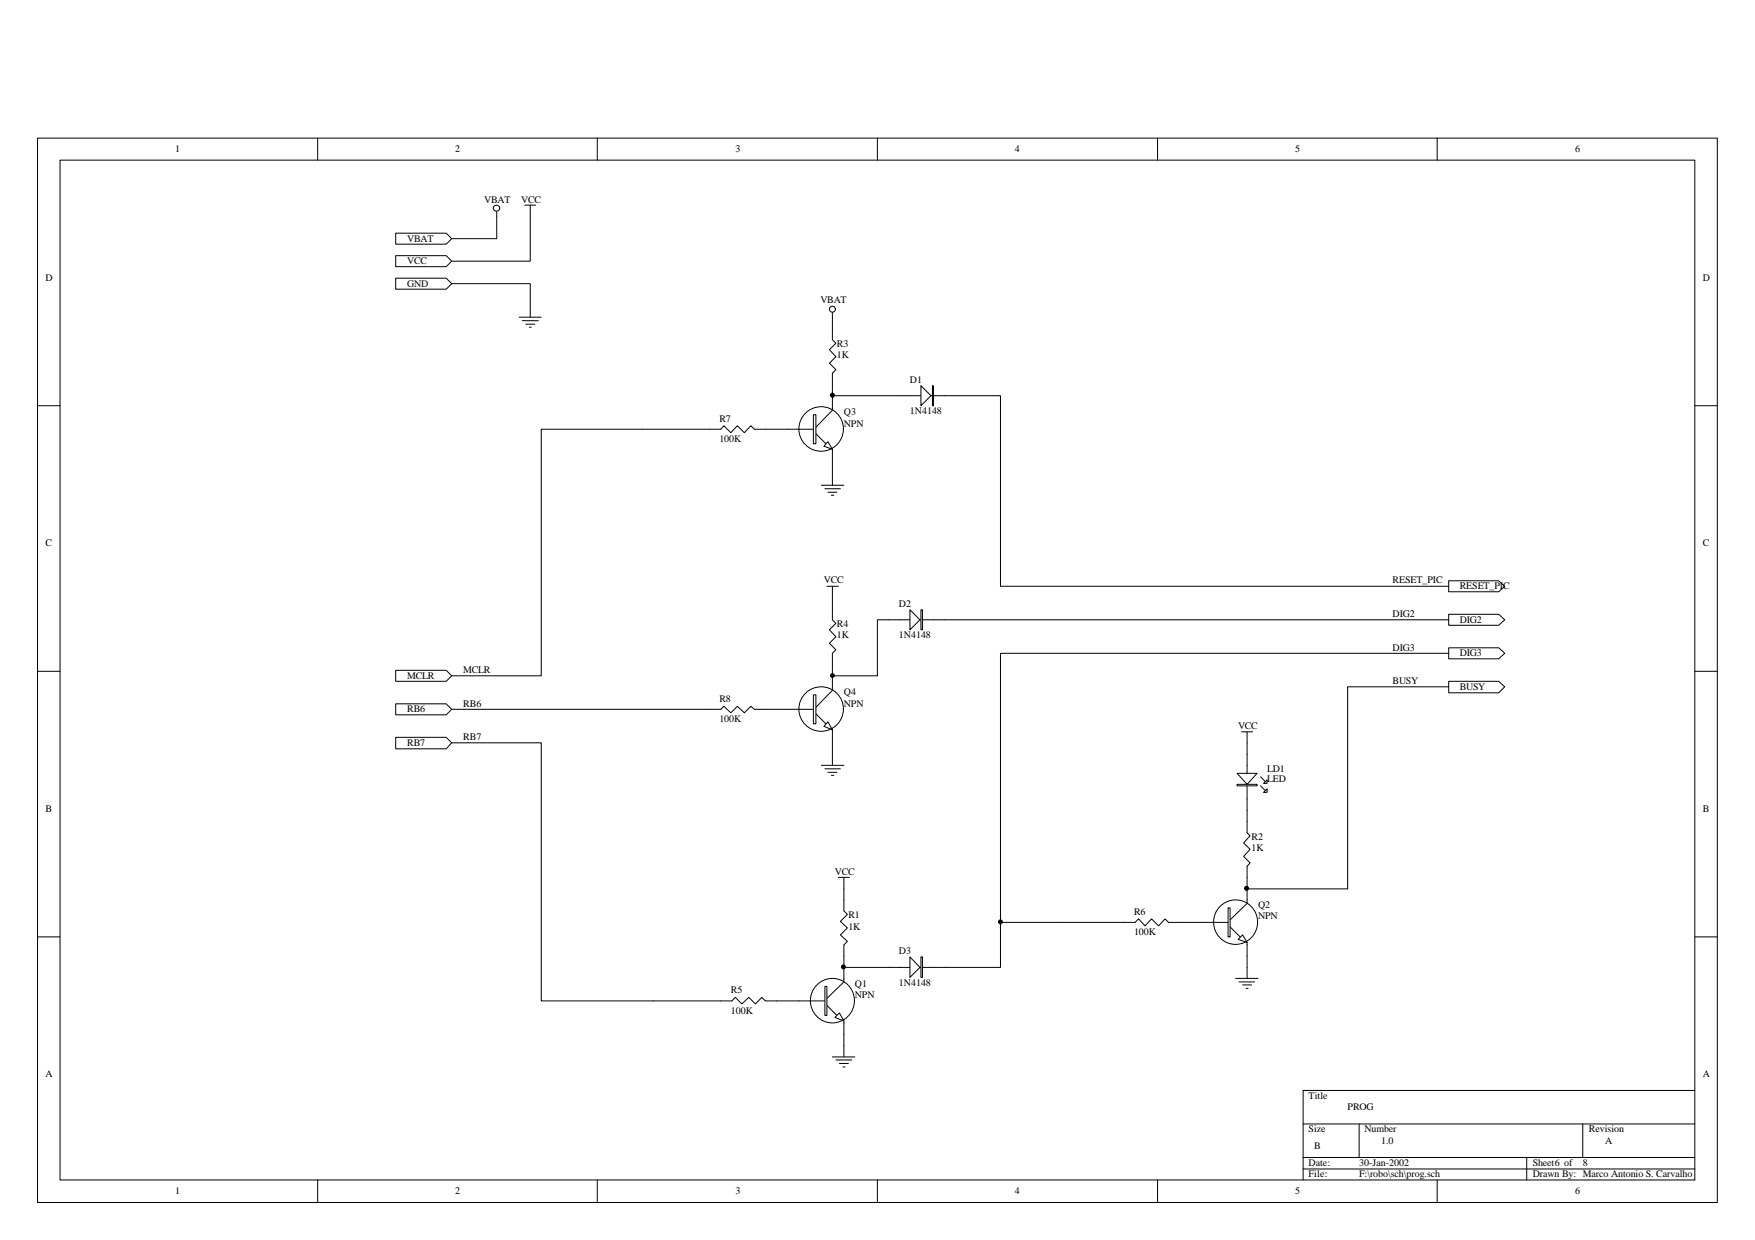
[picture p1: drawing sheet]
<svg xmlns="http://www.w3.org/2000/svg" width="297mm" height="210mm" viewBox="0 0 297 210" stroke-linecap="round" stroke-linejoin="round" font-family="sans-serif">
<g fill="none" stroke="#000" stroke-width=".17">
<path d="M6.3 23.4h284.4v180.2h-284.4zM10.2 27.1h276.7v172.6h-276.7zM53.8 23.4v3.7M101.1 23.4v3.7M148.5 23.4v3.7M195.9 23.4v3.7M243.2 23.4v3.7M6.3 68.7h3.9M286.9 68.7h3.8M6.3 113.6h3.9M286.9 113.6h3.8M6.3 158.6h3.9"/>
<path d="M286.9 158.6h3.8M53.8 199.7v3.9M101.1 199.7v3.9M148.5 199.7v3.9M195.9 199.7v3.9M220.6 190.3h66.3M220.6 195.9h66.3M220.6 197.9h66.3M230 190.3v5.6M243.2 199.7v3.9M258.4 195.9v3.8M267.9 190.3v5.6"/>
<path d="M286.9 184.6h-66.3v15.1"/>
</g>
<g fill="#fff" stroke="#000" stroke-width=".17">
<path d="M245.2 104h8.5l1 .9-1 .9h-8.5z" fill-rule="evenodd"/>
<path d="M245.2 109.7h8.5l1 .9-1 .9h-8.5z" fill-rule="evenodd"/>
<path d="M245.2 98.3h8.5l1 .9-1 1h-8.5z" fill-rule="evenodd"/>
<path d="M67 39.5h8.5l1 .9-1 .9h-8.5z" fill-rule="evenodd"/>
<path d="M67 43.3h8.5l1 .9-1 .9h-8.5z" fill-rule="evenodd"/>
<path d="M67 47.1h8.5l1 .9-1 1h-8.5z" fill-rule="evenodd"/>
<path d="M245.2 115.3h8.5l1 1-1 1h-8.5z" fill-rule="evenodd"/>
<path d="M67 124.8h8.5l1 .9-1 1.1h-8.5z" fill-rule="evenodd"/>
<path d="M67 119.1h8.5l1 1-1 .9h-8.5z" fill-rule="evenodd"/>
<path d="M67 113.5h8.5l1 .9-1 .9h-8.5z" fill-rule="evenodd"/>
</g>
<g fill="none" stroke="#000" stroke-width=".17">
<path d="M84.1 35.8v4.6h-7.6M88.8 34.7h1.9M89.7 34.7v9.5h-13.2M76.5 48h13.2v5.7M87.9 53.7h3.7M88.4 54.3h2.7M89 54.9h1.5M89.6 55.4h.3M135.2 169.4h4.8M140 170.2l1.6 1.7M142.8 163.8v2.4l-2.8 2.8M142.8 172.8v2.3"/>
<circle cx="84.1" cy="35.2" r=".53"/>
</g>
<path d="M139.6 167h.4v4.9h-.4z" fill="#fff" stroke="#000" stroke-width=".17"/>
<path d="M141.3 172.2l.8-.7 .7 1.3z" fill-rule="evenodd" fill="#fff" stroke="#000" stroke-width=".17"/>
<g fill="none" stroke="#000" stroke-width=".17">
<path d="M141.9 148.5h1.9M142.8 148.5v5.7l.6 .6-1.2 1.2 1.2 1.1-1.2 1.2 1.2 1.1-.6 .5v3.9M203.5 156.1h4.7M208.2 156.9l1.7 1.7M211.1 150.5v2.4l-2.9 2.8M211.1 159.5v2.3M110.6 169.4h13.3l.6-.6 1.1 1.1 1.1-1.1 1.1 1.1 1.1-1.1 .6 .6h5.7M140.9 178.9h3.8M141.5 179.4h2.7M142.8 175.1v3.8M144.6 169.3a3.7 3.7 0 0 0-5.4-3.2 3.7 3.7 0 0 0-.6 6.3 3.7 3.7 0 0 0 5.9-2.3l.1-.7M142.1 180h1.5"/>
<path d="M142.7 180.6h.3"/>
</g>
<path d="M207.9 153.7h.3v4.9h-.3z" fill="#fff" stroke="#000" stroke-width=".17"/>
<path d="M210.3 158.3l.8 1.2-1.6-.5z" fill-rule="evenodd" fill="#fff" stroke="#000" stroke-width=".17"/>
<g fill="none" stroke="#000" stroke-width=".17">
<path d="M133.3 72.7h4.8M138.1 73.4l1.7 1.7M140.9 67v2.4l-2.8 2.9M140.9 76v2.3M210.1 123.9h1.9M211.1 137.2v3.8l.5 .5-1.1 1.2 1.1 1.1-1.1 1.2 1.1 1.1-.5 .6v3.8h17M211.1 123.9v1.8M178.8 156.1h13.3l.6-.6 1.1 1.2 1.1-1.2 1.2 1.2 1.1-1.2 .6 .6h5.7M212.9 156.1a3.7 3.7 0 0 0-5.4-3.3 3.7 3.7 0 0 0-.6 6.3 3.7 3.7 0 0 0 5.9-2.2l.1-.8M209.1 165.6h3.8M209.7 166.2h2.6M210.3 166.7h1.5"/>
<path d="M210.9 167.3h.3M211.1 161.8v3.8"/>
</g>
<path d="M137.7 70.2h.4v4.9h-.4z" fill="#fff" stroke="#000" stroke-width=".17"/>
<path d="M140.1 74.8l.8 1.2-1.5-.5z" fill-rule="evenodd" fill="#fff" stroke="#000" stroke-width=".17"/>
<g fill="none" stroke="#000" stroke-width=".17">
<path d="M140.9 52.9v4.6l.6 .6-1.1 1.1 1.1 1.2-1.1 1.1 1.1 1.1-.6 .6v3.8h11.4M108.7 72.7h13.3l.5-.6 1.2 1.2 1.1-1.2 1.2 1.2 1.1-1.2 .6 .6h5.6M140.9 78.3v3.8M142.7 72.6a3.8 3.8 0 0 0-5.4-3.4 3.8 3.8 0 0 0-.6 6.4 3.8 3.8 0 0 0 6-2.2v-.8M139 82.1h3.8M139.6 82.7h2.6M140.1 83.3h1.5M140.7 83.8h.4M140.9 114.4v2.5l-2.8 2.8M133.3 120.1h4.8M138.1 120.8l1.7 1.7M140.9 123.5v2.2"/>
<circle cx="140.9" cy="52.3" r=".51"/>
</g>
<path d="M137.7 117.6h.4v4.9h-.4z" fill="#fff" stroke="#000" stroke-width=".17"/>
<path d="M140.1 122.2l.8 1.3-1.5-.5z" fill-rule="evenodd" fill="#fff" stroke="#000" stroke-width=".17"/>
<g fill="none" stroke="#000" stroke-width=".17">
<path d="M108.7 72.7h-17.1v41.7h-15.1M161.8 67h7.5v32.2h75.9M140 99.2h1.9M140.9 99.2v5.7l.6 .6-1.1 1.1 1.1 1.2-1.1 1.1 1.1 1.1-.6 .6v3.8h7.6v-9.5h1.9M142.7 120a3.8 3.8 0 0 0-5.4-3.3 3.8 3.8 0 0 0-.6 6.3 3.8 3.8 0 0 0 6-2.2v-.8M245.2 116.3h-17.1v34.2M245.2 110.6h-75.9v45.5M76.5 120.1h45.5l.5-.5 1.2 1.1 1.1-1.1 1.2 1.1 1.1-1.1 .6 .5h5.6M76.5 125.7h15.1v43.7h19M139 129.6h3.8M139.6 130.1h2.6M140.1 130.7h1.5"/>
<path d="M140.7 131.2h.4M140.9 125.7v3.9M211.1 127.7v9.5M213.4 133l.7 .8M213.4 131.5l.7 .8M178.8 156.1h-9.5v7.7h-9.4"/>
</g>
<g fill="#000" stroke="#000" stroke-width=".17">
<circle cx="169.3" cy="156.1" r=".34"/>
<circle cx="211" cy="150.4" r=".34"/>
</g>
<g fill="#fff" stroke="#000" stroke-width=".17">
<path d="M209.4 130.9h3.4l-1.7 1.9z" fill-rule="evenodd"/>
<path d="M214.5 133.5v.6h-.6z" fill-rule="evenodd"/>
<path d="M214.5 132v.6h-.6z" fill-rule="evenodd"/>
</g>
<path d="M209.4 132.8h3.4v.2h-3.4z" fill="#fff" stroke="#000" stroke-width=".17"/>
<path d="M152.3 67h9.5M211.1 125.7v2" fill="none" stroke="#000" stroke-width=".17"/>
<circle cx="140.9" cy="66.9" r=".34" fill="#000" stroke="#000" stroke-width=".17"/>
<path d="M157.8 65.3h.2v3.4h-.2z" fill="#fff" stroke="#000" stroke-width=".17"/>
<path d="M155.9 65.3l1.7 1.7-1.7 1.7z" fill-rule="evenodd" fill="#fff" stroke="#000" stroke-width=".17"/>
<circle cx="140.9" cy="114.4" r=".32" fill="#000" stroke="#000" stroke-width=".17"/>
<path d="M150.4 104.9h9.5" fill="none" stroke="#000" stroke-width=".17"/>
<path d="M155.9 103.2h.2v3.4h-.2z" fill="#fff" stroke="#000" stroke-width=".17"/>
<path d="M154 103.2l1.7 1.7-1.7 1.7z" fill-rule="evenodd" fill="#fff" stroke="#000" stroke-width=".17"/>
<path d="M159.9 104.9h85.3M150.4 163.8h9.5" fill="none" stroke="#000" stroke-width=".17"/>
<path d="M155.9 162h.2v3.5h-.2z" fill="#fff" stroke="#000" stroke-width=".17"/>
<path d="M154 162l1.7 1.8-1.7 1.7z" fill-rule="evenodd" fill="#fff" stroke="#000" stroke-width=".17"/>
<path d="M142.8 163.8h7.6" fill="none" stroke="#000" stroke-width=".17"/>
<circle cx="142.7" cy="163.7" r=".34" fill="#000" stroke="#000" stroke-width=".17"/>
<g font-size="1.7">
<text x="29.6" y="25.8">1</text>
<text x="77" y="25.8">2</text>
<text x="124.5" y="25.8">3</text>
<text x="171.8" y="25.8">4</text>
<text x="219.2" y="25.8">5</text>
<text x="266.6" y="25.8">6</text>
<text x="82" y="34.3">VBAT</text>
<text x="88.2" y="34.3">VCC</text>
<text x="68.9" y="40.9">VBAT</text>
<text x="7.7" y="47.5">D</text>
<text x="68.9" y="44.7">VCC</text>
<text x="288.2" y="47.5">D</text>
<text x="68.9" y="48.5">GND</text>
<text x="138.9" y="51.3">VBAT</text>
<text x="141.6" y="58.8">R3</text>
<text x="141.6" y="60.6">1K</text>
<text x="154" y="64.8">D1</text>
<text x="121.8" y="71.5">R7</text>
<text x="142.8" y="70.3">Q3</text>
<text x="154" y="70.1">1N4148</text>
<text x="121.8" y="74.9">100K</text>
<text x="142.8" y="72.2">NPN</text>
<text x="7.7" y="92.5">C</text>
<text x="288.2" y="92.5">C</text>
<text x="139.4" y="98.7">VCC</text>
<text x="235.7" y="98.7">RESET_PIC</text>
<text x="247.1" y="99.8">RESET_PIC</text>
<text x="141.6" y="106.2">R4</text>
<text x="152.1" y="102.7">D2</text>
<text x="235.7" y="104.5">DIG2</text>
<text x="247.1" y="105.4">DIG2</text>
<text x="78.4" y="114">MCLR</text>
<text x="141.6" y="108">1K</text>
<text x="152.1" y="108">1N4148</text>
<text x="235.7" y="110.2">DIG3</text>
<text x="247.1" y="111.1">DIG3</text>
<text x="68.9" y="114.9">MCLR</text>
<text x="78.4" y="119.6">RB6</text>
<text x="121.8" y="118.9">R8</text>
<text x="142.8" y="117.7">Q4</text>
<text x="142.8" y="119.6">NPN</text>
<text x="235.7" y="115.8">BUSY</text>
<text x="247.1" y="116.8">BUSY</text>
<text x="68.9" y="120.6">RB6</text>
<text x="78.4" y="125.3">RB7</text>
<text x="121.8" y="122.3">100K</text>
<text x="209.5" y="123.5">VCC</text>
<text x="68.9" y="126.3">RB7</text>
<text x="214.5" y="130.7">LD1</text>
<text x="7.7" y="137.4">B</text>
<text x="214.5" y="132.3">LED</text>
<text x="288.2" y="137.4">B</text>
<text x="211.8" y="142.2">R2</text>
<text x="141.3" y="148.1">VCC</text>
<text x="211.8" y="144.1">1K</text>
<text x="143.6" y="155.5">R1</text>
<text x="191.9" y="155">R6</text>
<text x="212.9" y="153.8">Q2</text>
<text x="212.9" y="155.6">NPN</text>
<text x="143.6" y="157.4">1K</text>
<text x="152.1" y="161.6">D3</text>
<text x="191.9" y="158.3">100K</text>
<text x="144.7" y="167.1">Q1</text>
<text x="152.1" y="166.9">1N4148</text>
<text x="123.7" y="168.2">R5</text>
<text x="123.7" y="171.6">100K</text>
<text x="144.7" y="168.9">NPN</text>
<text x="7.7" y="182.4">A</text>
<text x="288.2" y="182.4">A</text>
<text x="221.5" y="186">Title</text>
<text x="221.5" y="191.7">Size</text>
<text x="228.1" y="187.9">PROG</text>
<text x="231" y="191.7">Number</text>
<text x="268.9" y="191.7">Revision</text>
<text x="221.5" y="197.4">Date:</text>
<text x="222.4" y="194.6">B</text>
<text x="230" y="197.4">30-Jan-2002</text>
<text x="233.8" y="193.6">1.0</text>
<text x="259.4" y="197.4">Sheet6 of</text>
<text x="267.9" y="197.4">8</text>
<text x="271.7" y="193.6">A</text>
<text x="29.6" y="202.1">1</text>
<text x="77" y="202.1">2</text>
<text x="124.5" y="202.1">3</text>
<text x="171.8" y="202.1">4</text>
<text x="219.2" y="202.1">5</text>
<text x="221.5" y="199.3">File:</text>
<text x="230" y="199.3">F:\robo\sch\prog.sch</text>
<text x="259.4" y="199.3">Drawn By: Marco Antonio S. Carvalho</text>
<text x="266.6" y="202.1">6</text>
</g>
</svg>
